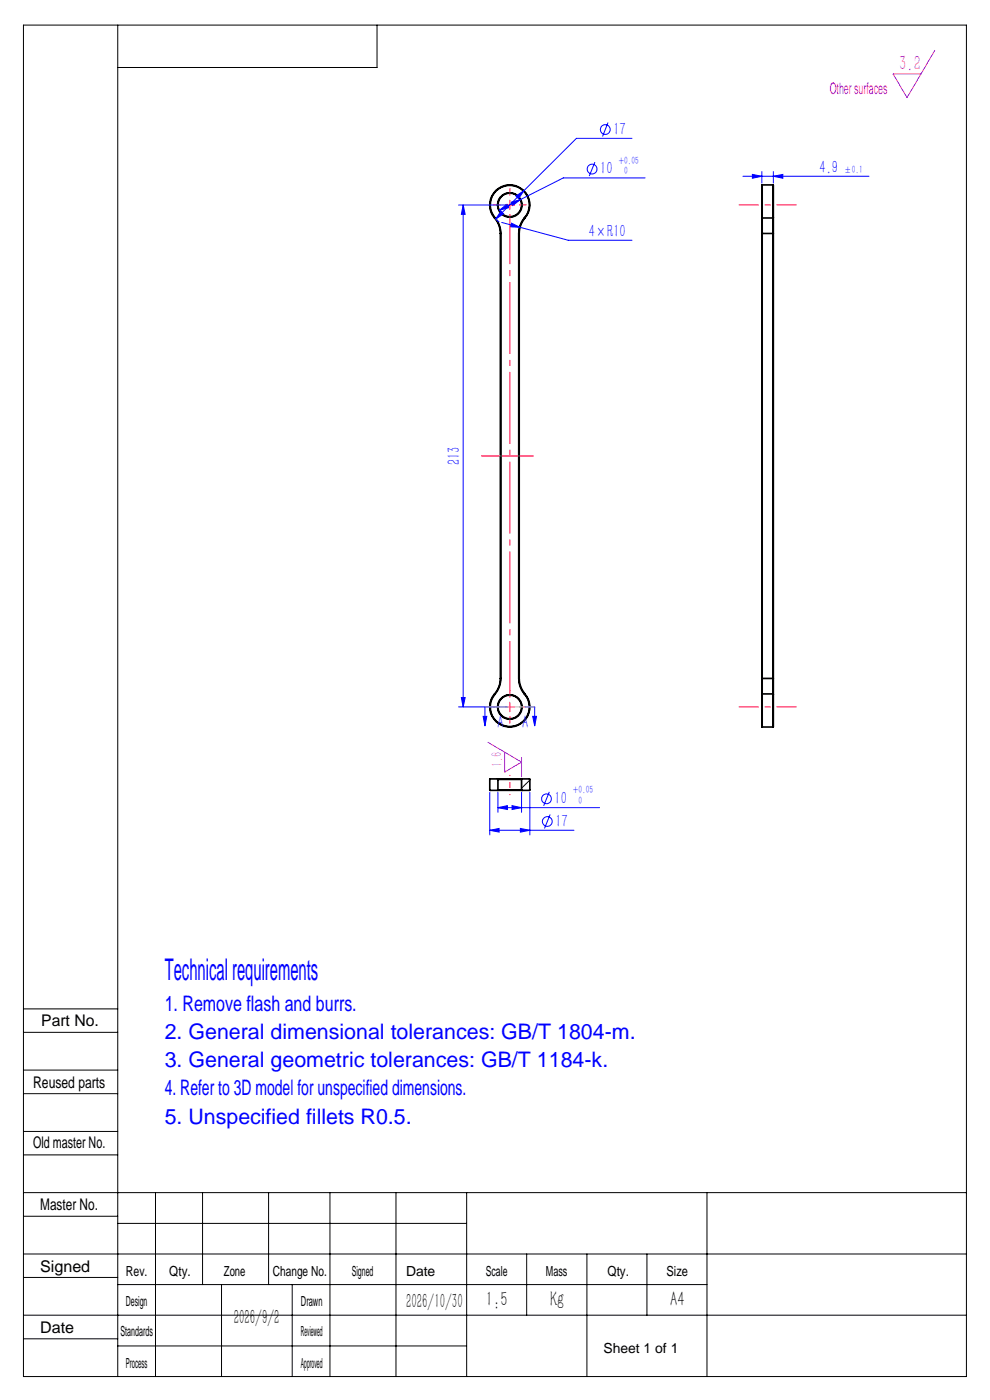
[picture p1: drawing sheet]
<svg xmlns="http://www.w3.org/2000/svg" width="210mm" height="297mm" viewBox="0 0 210 297" stroke-linecap="round" stroke-linejoin="round" font-family="sans-serif">
<g fill="none" stroke="#000" stroke-width=".35">
<path d="M161.7 39.2l-.1 7M161.7 39.2v7M161.7 39.2h2.2M163.9 39.2l.1 7M163.9 39.2v7M104.9 46.2a4.2 4.2 0 0 1 .3-5.8 4.2 4.2 0 0 1 5.9 0 4.2 4.2 0 0 1 .2 5.8M104.9 46.2a5.1 5.1 0 0 1 1.3 3.3M105 46.2a5.3 5.3 0 0 1 1.2 3.3M105 46.2a4.1 4.1 0 0 1 .3-5.7 4.1 4.1 0 0 1 5.7 0 4.1 4.1 0 0 1 .3 5.7M105 46.2h-.1M106.2 49.5h.1M106.2 49.5v94.4"/>
<path d="M110 49.5h.1M110 49.5v94.4M110.1 49.5v94.4M111.3 46.2a5.3 5.3 0 0 0-1.3 3.3M111.3 46.2h.1M111.3 46.2a5.3 5.3 0 0 0-1.2 3.3M161.6 46.2h.1M161.6 49.5h.1M161.6 46.2v3.3M161.6 49.5v94.4M161.7 46.2v3.3M161.7 46.2h2.2"/>
<path d="M161.7 49.5h2.2M161.7 49.5v94.4M163.9 46.2v3.3M163.9 49.5h.1M163.9 49.5v94.4M164 46.2h-.1M164 46.2v3.3M164 49.5v94.4M104.9 147.2a4.2 4.2 0 0 0 .3 5.8 4.2 4.2 0 0 0 5.8 0 4.2 4.2 0 0 0 .3-5.8M104.9 147.2l.1 .1M105 147.3a4.1 4.1 0 0 0 .3 5.7 4.1 4.1 0 0 0 5.7 0 4.1 4.1 0 0 0 .3-5.7M106.2 143.9a5.1 5.1 0 0 1-1.3 3.3"/>
<path d="M106.2 143.9h.1M106.2 143.9a5.3 5.3 0 0 1-1.2 3.4M110 143.9a5.3 5.3 0 0 0 1.3 3.4M110 143.9h.1M110.1 143.9a5.3 5.3 0 0 0 1.2 3.3M111.3 147.2v.1M161.6 147.3l.1 6.9M161.6 143.9h.1M161.6 143.9v3.4M161.7 147.2l-.1 .1M161.7 143.9v3.3M161.7 147.2v7"/>
<path d="M161.7 154.2h2.2M161.7 147.2h2.2M161.7 143.9h2.2M163.9 147.2l.1 .1M163.9 143.9v3.3M163.9 143.9h.1M163.9 147.2v7M164 147.3l-.1 6.9M164 143.9v3.4M105.6 165.2l-1.7 .1v2.3l1.7 .1M105.6 165.2v.1M105.6 165.2h5.1"/>
<path d="M105.6 167.7h5.1M105.6 165.3h5M105.6 167.6h5M105.6 167.6v.1M105.6 165.3v2.3M110.6 167.6l.1 .1M110.6 165.3v2.3M110.7 165.2l1.7 .1v2.3l-1.7 .1M110.7 165.2l-.1 .1"/>
<circle cx="108.1" cy="43.5" r="2.5"/>
<circle cx="108.1" cy="43.5" r="2.61"/>
<circle cx="108.1" cy="150" r="2.5"/>
<circle cx="108.1" cy="150" r="2.61"/>
</g>
<g fill="none" stroke="#000" stroke-width=".21">
<path d="M5 5.3h200v286.7h-200zM25 5.3v286.7M80 5.3v9h-55M112.4 165.5l-1.8 1.7M5 214h20M5 219h20M5 232h20M5 227h20M5 245h20M5 240h20M5 258h20M5 253h200"/>
<path d="M25 259.5h74M33 253v39M43 253v19.5M57 253v19.5M70 253v39M84 253v39M99 253v39M150 253v39M5 271h20M5 266h200M5 279h200M25 272.5h125"/>
<path d="M47 272.5v19.5M62 272.5v19.5M111.7 266v13M124.5 266v26M137.2 266v13M5 284h20M25 285.5h74"/>
</g>
<g fill="none" stroke="#00f" stroke-width=".21">
<path d="M126.2 34.4l-1.2 3M129 26l-1.2 3M134.1 29.3h-11.8l-11.2 11.2M136.8 37.7h-17.3l-13.6 6.9M157.6 37.4h26.7M159.6 37l2 .4-2 .4zM161.6 36.4v2.4M164 37.4l2.1-.4v.8zM164 36.4v2.4M97.3 43.5h10.3M98.2 43.5l.5 2h-.8zM98.2 43.5v106.5"/>
<path d="M105.3 46.6l.6 .5M105.9 44.6l1.6-1.2 .4 .7zM106.3 44.8l.5 .6-1.7 1.1zM106.4 47.2l3.9 1M108.4 42.9l1.9-.5-1.5 1.2zM108.5 47.3l1.8 .9-2-.1zM109.4 41.6l1.7-1.1-1.1 1.7zM110.3 48.2l10.2 2.8h13.6M111.1 40.5l-6 6M97.3 150h10.3M97.9 148h.8l-.5 2zM102.5 152h.8l-.4 2z"/>
<path d="M102.9 150v4M111.4 150h2v4M113 152h.8l-.4 2zM103.9 176.1l2-.3v.7zM103.9 168.1v9M103.9 176.1h17.8M105.6 171.3l2-.4v.8zM105.6 168.1v4.2M105.6 171.3h21.6M108.6 170.9l2 .4-2 .4zM110.4 175.8l2 .3-2 .4zM110.6 168.1v4.2"/>
<path d="M112.4 168.1v9M116.5 168l-1.2 3M116.7 172.8l-1.2 3"/>
<circle cx="125.6" cy="35.9" r="1.04"/>
<circle cx="128.4" cy="27.5" r="1.04"/>
<circle cx="115.9" cy="169.5" r="1.04"/>
<circle cx="116.1" cy="174.3" r="1.04"/>
</g>
<path d="M106.2 43.5h-1.5M108.2 41.5v-1.5M110.2 43.5h1.5M106.2 150h-1.5M108.2 152v1.5M108.2 148v-1.5M110.2 150h1.5" fill="none" stroke="#f00" stroke-width=".21" stroke-dasharray="15.2 1.3 1.3 1.3" stroke-linecap="butt"/>
<path d="M108.2 45.5v101.1" fill="none" stroke="#f00" stroke-width=".21" stroke-dasharray="15.2 1.3 1.3 1.3" stroke-dashoffset="4.7" stroke-linecap="butt"/>
<path d="M108.2 168.7v-4.3" fill="none" stroke="#f00" stroke-width=".21" stroke-dasharray="15.2 1.3 1.3 1.3" stroke-dashoffset="15" stroke-linecap="butt"/>
<path d="M169 43.5h-12.3M169 150h-12.3" fill="none" stroke="#f00" stroke-width=".21" stroke-dasharray="15.2 1.3 1.3 1.3" stroke-dashoffset="11" stroke-linecap="butt"/>
<path d="M107.1 43.5h2M108.1 42.5v2M102.1 96.7h11M107.1 150h2M108.1 149v2" fill="none" stroke="#f00" stroke-width=".21"/>
<path d="M198.3 10.7l-5.9 10-3-5h5.9M103.5 157.5l7.1 4.2-3.5 2.1v-4.2M110.6 160.7v4.1" fill="none" stroke="#f0f" stroke-width=".21"/>
<path d="M102.9 150h10.5" fill="none" stroke="#c0c0c0" stroke-width=".21"/>
<g fill="#00f">
<path d="M113 152h.8l-.4 2zM102.5 152h.8l-.4 2z"/>
<path d="M106.3 44.8l-1.2 1.7 1.7-1.1zM109.4 41.6l.6 .6 1.1-1.7zM105.9 44.6l2-.5-.4-.7zM108.4 42.9l.4 .7 1.5-1.2zM108.5 47.3l-.2 .8 2 .1z"/>
<path d="M105.6 171.3l2-.4v.8zM108.6 170.9l2 .4-2 .4zM103.9 176.1l2-.3v.7zM110.4 175.8l2 .3-2 .4z"/>
<path d="M164 37.4l2.1-.4v.8zM159.6 37l2 .4-2 .4z"/>
<path d="M98.2 43.5l.5 2h-.8zM97.9 148h.8l-.5 2z"/>
</g>
<text font-size="6.4" fill="#00f" x="34.9" y="207.9">Technical requirements</text>
<g font-size="4.5" fill="#00f">
<text x="34.9" y="214.4">1. Remove flash and burrs.</text>
<text x="34.9" y="220.4">2. General dimensional tolerances: GB/T 1804-m.</text>
<text x="34.9" y="226.4">3. General geometric tolerances: GB/T 1184-k.</text>
<text x="34.9" y="232.4">4. Refer to 3D model for unspecified dimensions.</text>
<text x="34.9" y="238.4">5. Unspecified fillets R0.5.</text>
</g>
<text font-size="4.4" fill="#f0f" x="190.8" y="14.8">3.2</text>
<g font-size="4.4">
<text x="49.6" y="280.9">2026/9/2</text>
<text x="86.1" y="277.4">2026/10/30</text>
<text x="103.1" y="277.1">1:5</text>
<text x="116.7" y="277.1">Kg</text>
<text x="142.1" y="277.1">A4</text>
</g>
<g font-size="3.8" fill="#00f">
<text x="130.1" y="28.6">17</text>
<text x="127.3" y="37">10</text>
<text x="173.8" y="36.6">4.9</text>
<text x="124.9" y="50.2">4×R10</text>
<text x="97.5" y="98.7" transform="rotate(-90 97.5 98.7)">213</text>
<text x="105.5" y="154.4">A</text>
<text x="110.8" y="154.4">A</text>
<text x="117.7" y="170.6">10</text>
<text x="117.8" y="175.4">17</text>
</g>
<text font-size="3.4" fill="#f0f" x="176" y="19.9">Other surfaces</text>
<g font-size="3.4">
<text x="8.7" y="217.7">Part No.</text>
<text x="7" y="230.8">Reused parts</text>
<text x="7" y="243.6">Old master No.</text>
<text x="8.5" y="256.6">Master No.</text>
<text x="8.5" y="269.8">Signed</text>
<text x="8.5" y="282.8">Date</text>
</g>
<text font-size="3.1" fill="#f0f" x="106.5" y="162.8" transform="rotate(-90 106.5 162.8)">1.6</text>
<g font-size="3">
<text x="26.7" y="270.6">Rev.</text>
<text x="35.9" y="270.6">Qty.</text>
<text x="47.5" y="270.6">Zone</text>
<text x="57.9" y="270.6">Change No.</text>
<text x="74.6" y="270.6">Signed</text>
<text x="86.1" y="270.6">Date</text>
<text x="103.1" y="270.6">Scale</text>
<text x="115.8" y="270.6">Mass</text>
<text x="128.9" y="270.6">Qty.</text>
<text x="141.4" y="270.6">Size</text>
<text x="26.7" y="277">Design</text>
<text x="63.8" y="277.2">Drawn</text>
<text x="25.6" y="283.4">Standards</text>
<text x="63.8" y="283.4">Reviewed</text>
<text x="26.7" y="290.2">Process</text>
<text x="63.8" y="290.2">Approved</text>
</g>
<text font-size="2.9" x="128" y="287">Sheet 1 of 1</text>
<g font-size="2.3" fill="#00f">
<text x="131.3" y="34.7">+0.05</text>
<text x="132.4" y="37">0</text>
<text x="179.1" y="36.6">±0.1</text>
<text x="121.6" y="168.3">+0.05</text>
<text x="122.7" y="170.6">0</text>
</g>
</svg>
